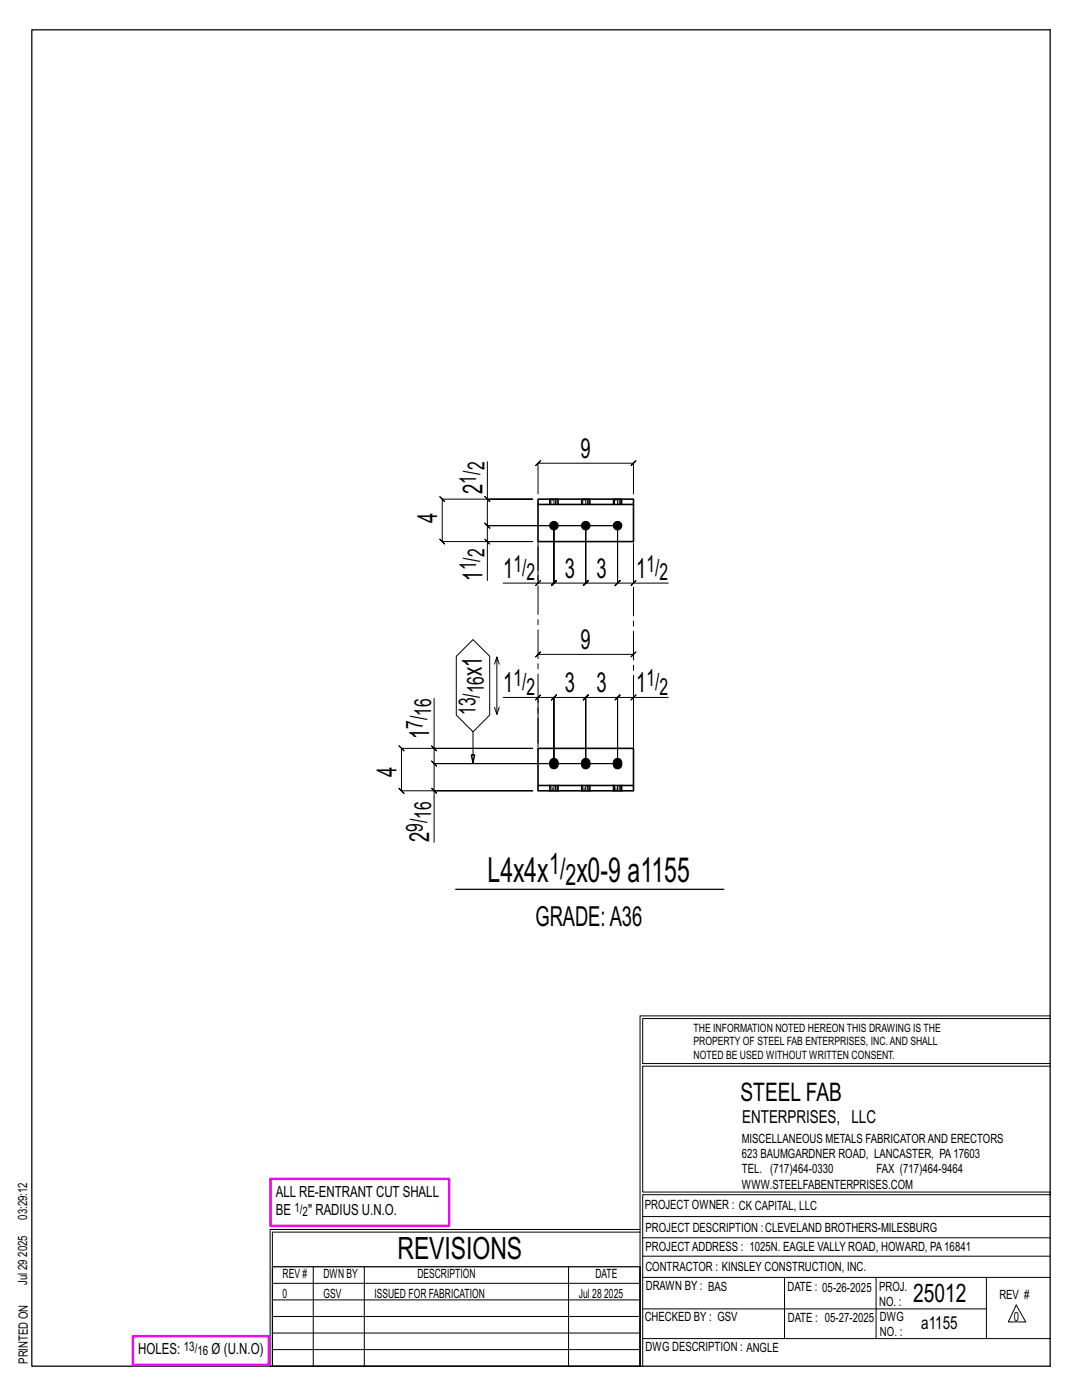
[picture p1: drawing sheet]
<svg xmlns="http://www.w3.org/2000/svg" width="216mm" height="279mm" viewBox="0 0 216 279" stroke-linecap="round" stroke-linejoin="round" font-family="sans-serif">
<g fill="none" stroke="#000" stroke-width=".2">
<path d="M96.7 99.1l1 1zM97.2 92.1v7.5h9.1h-18.1l-.5-.5 1 1-.5-.5v8.5l-.5-.5 1 1-.5-.5h18.1h-9.1v7.8M97.2 99.6v5.3l-.5-.5 1 1-.5-.5h26M107.4 98.6v-6.2l-.5 .5 1-1-.5 .5h19l-.5 .5 1-1-.5 .5v6.2M96.7 107.6l1 1zM107.4 109.1v7.3h-7M107.9 115.9l-1 1zM123.2 104.9v11.5l.5-.5-1 1 .5-.5h-6.3l.5-.5-1 1 .5-.5v-11.5v11.5l.5-.5-1 1 .5-.5h-6.4l.5-.5-1 1 .5-.5v-11.5v11.5l.5-.5-1 1 .5-.5h-3.1M123.2 104.9v11.5l-.5 .5 1-1-.5 .5h3.2M123.2 104.9h-26l-.5-.5 1 1-.5-.5v3.2M126.4 116.4l.5-.5-1 1zM126.4 109.1v7.3h6.9"/>
<path d="M86.6 139.4v10h19.7h-26.2l-.5-.5 1 1-.5-.5v8.4l-.5-.5 1 1-.5-.5h26.2h-19.7v10.3M91 131l3.4-3.4 3.3 3.4v11.7l-3.3 3.3-3.4-3.3zM99.1 131.1l-.4 1.5M99.6 132.6l-.5-1.5v11.5M100.4 139.2h7v9.1M106.9 131.1l1-1zM107.4 139.2l.5-.5-1 1zM107.4 139.2h3.1l-.5 .5 1-1-.5 .5v13.2v-13.2l-.5 .5 1-1-.5 .5h6.4l-.5 .5 1-1-.5 .5v13.2v-13.2l-.5 .5 1-1-.5 .5h6.3l-.5 .5 1-1-.5 .5v13.2M107.4 130.6h19l-.5 .5 1-1-.5 .5M125.9 139.7l1-1zM126.4 139.2h-3.2l.5-.5-1 1 .5-.5v13.2M133.3 139.2h-6.9v9.1"/>
<path d="M86.1 157.3l1 1zM86.1 148.9l1 1zM86.6 149.4v3l-.5-.5 1 1-.5-.5h36.6M94.4 146v6.4l-.4-1.8h.8l-.4 1.8M98.7 141.1l.4 1.5 .5-1.5M123.2 152.4h-36.6l-.5-.5 1 1-.5-.5v5.4M127.7 202.7v70M127.7 202.7h81.8M209.5 203.3h-81.3v9h81.3M209.5 212.8h-81.3v25.1h81.3v.5h-81.3v34.3M54.4 259.4h73.3M54.4 256.1h73.3"/>
<path d="M62.5 252.8v19.9M72.7 252.8v19.9M113.4 252.8v19.9M127.7 245.4h-73.8v27.3M127.7 245.9h-73.3v6.9M128.2 242.8h81.3M128.2 254.9h81.3M128.2 250.7h81.3M128.2 247h81.3M156.5 254.9v12.2M174.8 254.9v12.2M196.8 254.9v12.2"/>
<path d="M54.4 269.3h73.3M54.4 266h73.3M54.4 262.7h73.3M128.2 261.2h68.6M128.2 267.1h81.3M202.8 260.4l1.9 3.4h-3.5z"/>
</g>
<path d="M6.3 6h203.2v266.7h-203.2zM90.9 177.5h53.5M54.4 252.8h73.3v19.9h-73.3z" fill="none" stroke="#000" stroke-width=".25"/>
<path d="M54 235.3h35.6v9.3h-35.6zM26.5 266.7h27.1v5.7h-27.1z" fill="none" stroke="#f0f" stroke-width=".5"/>
<g fill="#000" stroke="#000" stroke-width=".2">
<path d="M109.9 151.6a.91 .91 0 0 1 1.2-.1 .91 .91 0 0 1 .3 1.1 .9 .9 0 0 1-1.1 .8 .9 .9 0 0 1-.6-1.2zM116.3 151.6a.91 .91 0 0 1 1.1-.1 .91 .91 0 0 1 .3 1.1 .9 .9 0 0 1-1.1 .8 .9 .9 0 0 1-.6-1.2zM122.6 151.6a.91 .91 0 0 1 1.2-.1 .91 .91 0 0 1 .3 1.1 .9 .9 0 0 1-1.1 .8 .9 .9 0 0 1-.6-1.2z"/>
<circle cx="110.5" cy="104.9" r=".86"/>
<circle cx="116.9" cy="104.9" r=".86"/>
<circle cx="123.2" cy="104.9" r=".86"/>
</g>
<g fill="none" stroke="#000" stroke-width=".32">
<path d="M107.4 99.6h19v1.1h-19zM107.4 100.7v7.4h19v-7.4M107.4 156.8h19v1h-19zM107.4 156.8v-7.4h19v7.4M109.7 156.8h.1M109.7 157.8h.1M111.4 156.8h.1M111.4 157.8h.1M116 156.8h.1M116 157.8h.1M117.7 156.8h.1M117.7 157.8h.1"/>
<path d="M122.4 156.8h.1M122.4 157.8h.1M124.1 156.8h.1M124.1 157.8h.1"/>
</g>
<g fill="none" stroke="#000" stroke-width=".2" stroke-dasharray="2 1.4">
<path d="M109.7 99.6v1.1zM109.7 99.6h.2M110.2 99.6h-.3v1.1h-.2M110.5 99.6h.4v1.1h-.4M110.9 99.6h.2v1.1h-.2M111.1 99.6h.2v1.1h-.2M111.3 99.6v1.1M116 99.6l.1 1.1zM116.1 99.6h.2M116.6 99.6h-.3v1.1h-.2M116.9 99.6h.3v1.1h-.3M117.2 99.6h.3v1.1h-.3"/>
<path d="M117.5 99.6h.2v1.1h-.2M117.7 99.6v1.1M122.4 99.6v1.1zM122.4 99.6h.2M122.9 99.6h-.3v1.1h-.2M123.2 99.6h.4v1.1h-.4M123.6 99.6h.2v1.1h-.2M123.8 99.6h.2v1.1h-.2M124 99.6v1.1M110.2 100.7h.3v-1.1h-.3v1.1h-.3M116.6 100.7h.3v-1.1h-.3v1.1h-.3M122.9 100.7h.3v-1.1h-.3v1.1h-.3"/>
<path d="M109.7 156.8h.1M109.7 156.8v1M109.7 157.8h.1M109.9 157.8h-.2v-1h.2M110.2 156.8h.3v1h-.3zM110.2 157.8h-.3v-1h.3M110.5 157.8h.4v-1h.2M110.5 156.8h.4M110.9 157.8h.2v-1h.2M111.1 157.8h.2l.1-1M111.4 157.8v-1M111.4 157.8h-.1"/>
<path d="M116 156.8h.1M116 156.8v1M116.1 157.8h-.1M116.3 157.8h-.2v-1h.2M116.6 156.8h.3v1h-.3zM116.6 157.8h-.3v-1h.3M116.9 157.8h.3v-1h.3M116.9 156.8h.3M117.2 157.8h.3v-1h.2M117.5 157.8h.2v-1M117.7 157.8v-1M117.7 157.8h.1"/>
<path d="M122.4 156.8h.1M122.4 156.8v1M122.4 157.8h.1M122.6 157.8h-.2v-1h.2M122.9 156.8h.3v1h-.3zM122.9 157.8h-.3v-1h.3M123.2 157.8h.4v-1h.2M123.2 156.8h.4M123.6 157.8h.2v-1h.2M123.8 157.8h.2l.1-1M124.1 157.8v-1M124.1 157.8h-.1"/>
</g>
<path d="M107.4 108.1v41.3M126.4 149.4v-41.3" fill="none" stroke="#000" stroke-width=".2" stroke-dasharray="5.8 1 1 1"/>
<g font-size="6.9">
<text x="97.3" y="176">L4x4x</text>
<text x="115" y="176">x0-9 a1155</text>
</g>
<text font-size="6.1" x="79.3" y="251.3">REVISIONS</text>
<g font-size="5.9">
<text x="109.6" y="174.5">1/</text>
<text x="112.8" y="176.6">2</text>
</g>
<g font-size="5.5">
<text x="115.9" y="91.5">9</text>
<text x="96.3" y="98.5" transform="rotate(-90 96.3 98.5)">2</text>
<text x="87.3" y="104.4" transform="rotate(-90 87.3 104.4)">4</text>
<text x="96.3" y="115.9" transform="rotate(-90 96.3 115.9)">1</text>
<text x="100.4" y="115.4">1</text>
<text x="112.7" y="115.4">3</text>
<text x="119" y="115.4">3</text>
<text x="126.9" y="115.4">1</text>
<text x="115.9" y="129.6">9</text>
<text x="96.2" y="134.9" transform="rotate(-90 96.2 134.9)">x1</text>
<text x="100.4" y="138.2">1</text>
<text x="112.7" y="138.2">3</text>
<text x="119" y="138.2">3</text>
<text x="126.9" y="138.2">1</text>
<text x="85.6" y="147.5" transform="rotate(-90 85.6 147.5)">1</text>
<text x="79.1" y="155.1" transform="rotate(-90 79.1 155.1)">4</text>
<text x="85.6" y="168.1" transform="rotate(-90 85.6 168.1)">2</text>
<text x="106.8" y="184.7">GRADE:A36</text>
</g>
<g font-size="5.1">
<text x="147.8" y="219.8">STEEL FAB</text>
<text x="182.2" y="259.9">25012</text>
</g>
<g font-size="4.7">
<text x="96.7" y="93.9" transform="rotate(-90 96.7 93.9)">2</text>
<text x="95" y="96.5" transform="rotate(-90 95 96.5)">1/</text>
<text x="95" y="113.8" transform="rotate(-90 95 113.8)">1/</text>
<text x="96.7" y="111.2" transform="rotate(-90 96.7 111.2)">2</text>
<text x="102.5" y="114.1">1/</text>
<text x="105.1" y="115.8">2</text>
<text x="129" y="114.1">1/</text>
<text x="131.6" y="115.8">2</text>
<text x="102.5" y="137">1/</text>
<text x="129" y="137">1/</text>
<text x="86" y="142.9" transform="rotate(-90 86 142.9)">16</text>
<text x="94.9" y="142.7" transform="rotate(-90 94.9 142.7)">13/</text>
<text x="96.6" y="138.4" transform="rotate(-90 96.6 138.4)">16</text>
<text x="105.1" y="138.6">2</text>
<text x="131.6" y="138.6">2</text>
<text x="84.4" y="145.5" transform="rotate(-90 84.4 145.5)">7/</text>
<text x="84.4" y="166" transform="rotate(-90 84.4 166)">9/</text>
<text x="86" y="163.4" transform="rotate(-90 86 163.4)">16</text>
</g>
<g font-size="3.6">
<text x="148.1" y="224.1">ENTERPRISES, LLC</text>
<text x="183.8" y="265.2">a1155</text>
</g>
<g font-size="3.1">
<text x="55" y="238.9">ALL RE-ENTRANT CUT SHALL</text>
<text x="55" y="242.5">BE</text>
<text x="61.5" y="242.5">&quot; RADIUS U.N.O.</text>
<text x="27.6" y="270.2">HOLES:</text>
<text x="42.2" y="270.2">Ø (U.N.O)</text>
</g>
<g font-size="2.6">
<text x="58.8" y="241.8">1/</text>
<text x="60.4" y="242.7">2</text>
<text x="36.7" y="269.6">13/</text>
<text x="39.4" y="270.5">16</text>
</g>
<g font-size="2.5">
<text x="148" y="231.2">623 BAUMGARDNER ROAD, LANCASTER, PA17603</text>
<text x="148" y="228.1">MISCELLANEOUS METALS FABRICATORAND ERECTORS</text>
<text x="148" y="237.2">WWW.STEELFABENTERPRISES.COM</text>
<text x="148" y="234.2">TEL. (717)464-0330</text>
<text x="174.9" y="234.2">FAX (717)464-9464</text>
<text x="5.4" y="243.4" transform="rotate(-90 5.4 243.4)">03:29:12</text>
<text x="128.7" y="241.3">PROJECT OWNER : CK CAPITAL, LLC</text>
<text x="128.8" y="246">PROJECT DESCRIPTION :CLEVELAND BROTHERS-MILESBURG</text>
<text x="5.4" y="250.8" transform="rotate(-90 5.4 250.8)">2025</text>
<text x="128.8" y="249.7">PROJECTADDRESS : 1025N. EAGLE VALLY ROAD, HOWARD, PA16841</text>
<text x="5.4" y="256.5" transform="rotate(-90 5.4 256.5)">Jul 29</text>
<text x="56.4" y="255">REV #</text>
<text x="64.5" y="255">DWN BY</text>
<text x="83.3" y="255">DESCRIPTION</text>
<text x="118.8" y="255">DATE</text>
<text x="128.8" y="253.7">CONTRACTOR : KINSLEY CONSTRUCTION, INC.</text>
<text x="128.9" y="257.5">DRAWN BY : BAS</text>
<text x="157.1" y="257.6">DATE : 05-26-2025</text>
<text x="175.4" y="257.7">PROJ.</text>
<text x="56.4" y="259">0</text>
<text x="64.5" y="259">GSV</text>
<text x="74.7" y="259">ISSUED FOR FABRICATION</text>
<text x="115.5" y="259">Jul 28</text>
<text x="120.6" y="259">2025</text>
<text x="128.6" y="263.7">CHECKED BY : GSV</text>
<text x="157.2" y="263.7">DATE : 05-27-2025</text>
<text x="175.4" y="260.7">NO. :</text>
<text x="175.6" y="263.7">DWG</text>
<text x="199.4" y="259.2">REV #</text>
<text x="202.3" y="263.7">0</text>
<text x="128.8" y="269.7">DWG DESCRIPTION : ANGLE</text>
<text x="175.6" y="266.7">NO. :</text>
<text x="5.5" y="272.2" transform="rotate(-90 5.5 272.2)">PRINTED ON</text>
</g>
<g font-size="2.3">
<text x="138.4" y="208.6">PROPERTY OF STEEL FAB ENTERPRISES, INC.AND SHALL</text>
<text x="138.4" y="205.9">THE INFORMATION NOTED HEREON THIS DRAWING IS THE</text>
<text x="138.4" y="211.3">NOTED BE USED WITHOUT WRITTEN CONSENT.</text>
</g>
</svg>
